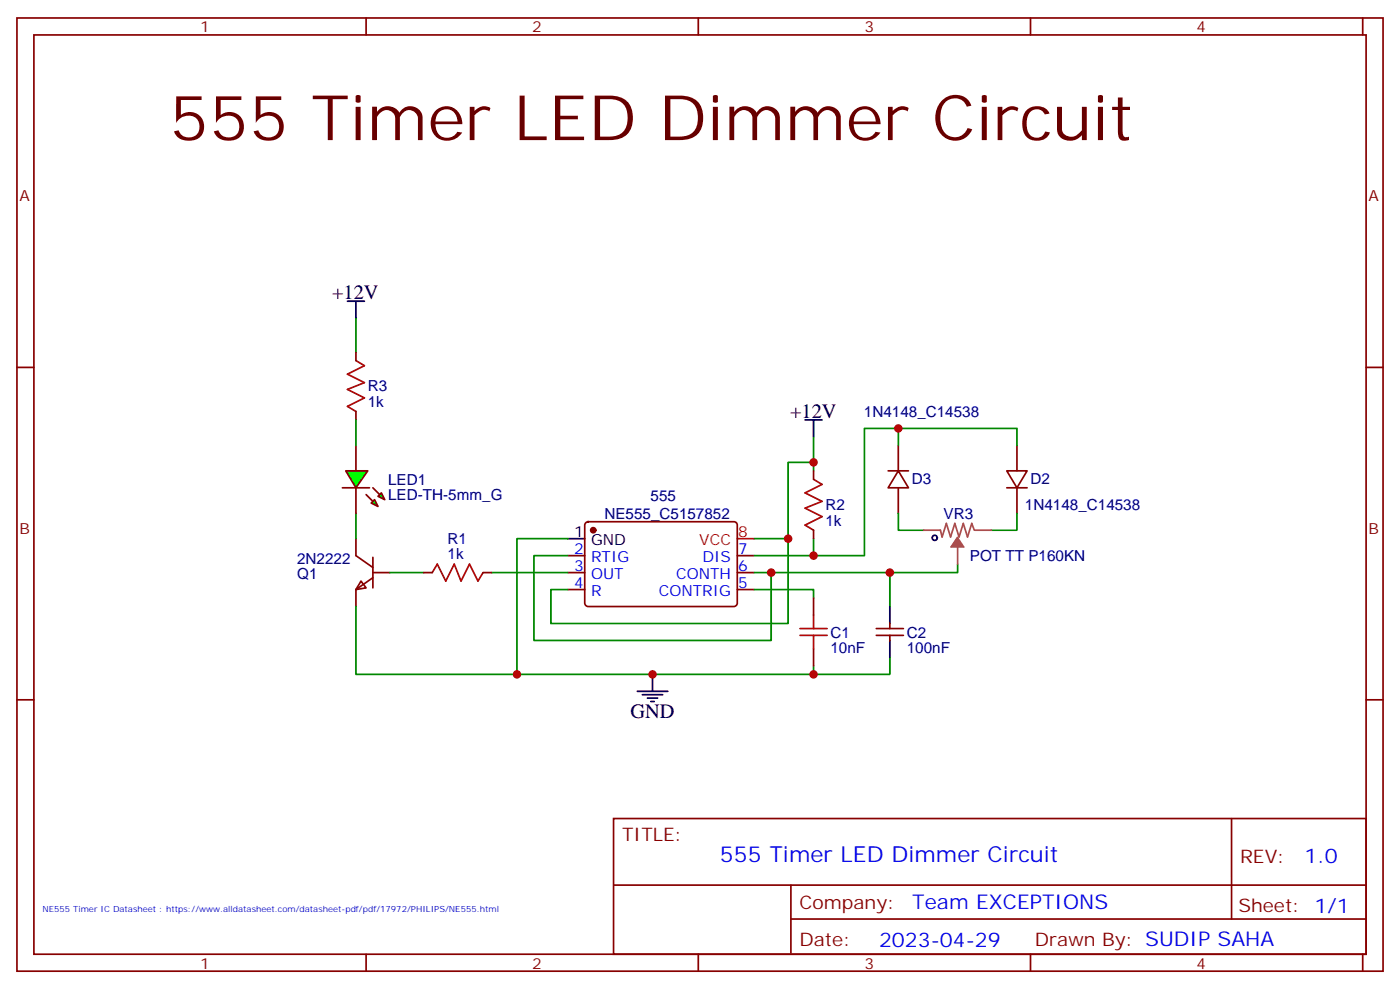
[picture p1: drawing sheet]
<svg xmlns="http://www.w3.org/2000/svg" width="291mm" height="206mm" viewBox="0 0 291 206" stroke-linecap="round" stroke-linejoin="round" font-family="sans-serif">
<g fill="none" stroke="#870000" stroke-width=".35">
<path d="M3.5 3.7h284.4v198.3h-284.4zM7.1 7.3h277.2v191.2h-277.2zM76.2 3.7v3.6M145.3 3.7v3.6M214.5 3.7v3.6M283.6 3.7v3.6M3.5 76.4h3.6M74.1 73.2v1.8M284.3 76.4h3.6M74.1 85.6v1.7M74.1 92.6v5.3M169.3 97.9v1.8"/>
<path d="M184.9 97.9h4.2M187 97.9l2.1 3.6h-4.2zM187 92.6v5.3M209.5 97.9h4.3l-2.1 3.6zM211.7 92.6v5.3M74.1 101.5v5.3M74.1 112v3.6l3.5 2.4M77.6 119.1h3.5M77.6 115.9v6.4M88.2 119.1h1.8M100.5 119.1h1.8M118.2 115.6h3.5"/>
<path d="M118.2 119.1h3.5M121.9 108.7l.5-.2h30.4a.71 .71 0 0 1 .7 .7v16.2a.76 .76 0 0 1-.7 .8h-30.4a.76 .76 0 0 1-.7-.8v-16.2zM153.5 115.6h3.5M153.5 119.1h3.5M169.3 110.3v1.7M187 101.5v5.3M209.5 101.5h4.3M211.7 101.5v5.3M75.1 120.9l1.1 1.4-2.1 .3zM77.6 120.2l-3.5 2.4v3.6M118.2 122.6h3.5M153.5 122.6h3.5"/>
<path d="M169.3 124.4v3.5M169.3 135v3.5M182.4 132.2h5.6M182.4 130.7h5.6M185.2 129.7v1M185.2 132.2v1M3.5 145.6h3.6M284.3 145.6h3.6M127.7 170.3h156.6v28.2h-156.6zM256.3 170.3v20.9M76.2 198.5v3.5M127.7 184.1h156.5"/>
<path d="M145.3 198.5v3.5M164.6 191.2h119.6M164.6 184.1v14.1M214.5 198.5v3.5M283.6 198.5v3.5"/>
</g>
<path d="M153.5 112h3.5" fill="none" stroke="#f00" stroke-width=".35"/>
<path d="M72.3 62.7h3.5M74.1 62.7v3.5M167.6 87.3h3.5M169.3 87.3v3.6M118.2 112h3.5M185.2 126.2v3.5M185.2 133.2v3.5M132.6 143.8h6.4M133.7 144.5h4.2M134.8 145.2h2.1M135.5 145.9h.7M135.8 140.3v3.5" fill="none" stroke="#000" stroke-width=".35"/>
<circle cx="123.5" cy="110.3" r=".53" fill="#870000" stroke="#870000" stroke-width=".35"/>
<g fill="none" stroke="#008700" stroke-width=".35">
<path d="M74.1 66.2v7M169.3 96.2h-5.3v15.8h-7M169.3 90.9v7M187 92.6v-3.5h-7.1v26.5h-10.6M187 89.1h24.7v3.5M74.1 106.8v5.2M81.1 119.1h7.1M102.3 119.1h15.9M118.2 115.6h-7.1v17.6h49.4v-14.1h-3.5M118.2 112h-10.6v28.3h77.6v-3.6M164 112v17.7h-49.3v-7.1h3.5M169.3 112v3.6h-12.3"/>
<path d="M185.2 119.1v7.1M187 106.8v3.5h5.3M199.3 117.3v1.8h-38.8M211.7 106.8v3.5h-5.3M74.1 126.2v14.1h33.5M157 122.6h12.3v1.8M169.3 138.5v1.8"/>
</g>
<path d="M74.1 75l1.7 1.1-3.5 1.7 3.5 1.8-3.5 1.4 3.5 1.8-3.5 1.7 1.8 1.1M169.3 99.7l1.8 1.1-3.5 1.7 3.5 1.8-3.5 1.4 3.5 1.8-3.5 1.7 1.7 1.1M90 119.1l1-1.8 1.8 3.6 1.7-3.6 1.5 3.6 1.7-3.6 1.8 3.6 1-1.8M166.5 132.2h5.7M166.5 130.7h5.7M169.3 127.9v2.8M169.3 132.2v2.8" fill="none" stroke="#a10000" stroke-width=".35"/>
<g fill="#0f0" stroke="#870000" stroke-width=".35">
<path d="M77.3 104.6l.7-.7 .7 1.4z"/>
<path d="M78.7 103.2l.7-.7 .7 1.4z"/>
</g>
<g fill="#870000" stroke="#870000" stroke-width=".35">
<path d="M76.2 102.9l1.4 1.4z"/>
<path d="M77.6 101.5l1.4 1.4z"/>
</g>
<path d="M71.3 101.5h5.6z" fill="#f00" stroke="#870000" stroke-width=".35"/>
<path d="M72 97.9h4.6l-2.5 3.6z" fill="#0f0" stroke="#870000" stroke-width=".35"/>
<path d="M74.1 87.3v5.3" fill="none" stroke="#008700" stroke-width=".35"/>
<path d="M192.3 110.3h3.4l.4 1.4 .9-2.8 .9 2.8 .8-2.8 .9 2.8 .9-2.8 .9 2.8 .9-2.8 .5 1.4M199.3 113.9v3.4M202.9 110.3h3.5" fill="none" stroke="#a64a4a" stroke-width=".35"/>
<path d="M199.3 111.7l1.4 2.1h-2.8z" fill="#a64a4a" stroke="#a64a4a" stroke-width=".21"/>
<circle cx="194.6" cy="111.9" r=".53" fill="none" stroke="#000" stroke-width=".35"/>
<g fill="#c00">
<circle cx="169.3" cy="96.2" r=".88"/>
<circle cx="164" cy="112" r=".88"/>
<circle cx="160.5" cy="119.1" r=".88"/>
<circle cx="169.3" cy="115.6" r=".88"/>
<circle cx="187" cy="89.1" r=".88"/>
<circle cx="185.2" cy="119.1" r=".88"/>
<circle cx="169.3" cy="140.3" r=".88"/>
<circle cx="107.6" cy="140.3" r=".88"/>
<circle cx="135.8" cy="140.3" r=".88"/>
</g>
<text font-size="13.1" fill="#600" x="35.3" y="29.1">555 Timer LED Dimmer Circuit</text>
<text font-size="4.6" fill="#00f" x="149.8" y="179.3">555 Timer LED Dimmer Circuit</text>
<g font-size="4.2">
<text x="69.1" y="62.3">+12V</text>
<text x="164.4" y="87">+12V</text>
<text x="131.2" y="149.4">GND</text>
</g>
<g font-size="4.2" fill="#00f">
<text x="271.5" y="179.5">1.0</text>
<text x="189.9" y="189.1">Team EXCEPTIONS</text>
<text x="183" y="196.9">2023-04-29</text>
</g>
<g font-size="3.9" fill="#800">
<text x="129.5" y="174.8">TITLE:</text>
<text x="258.1" y="179.5">REV:</text>
<text x="166.4" y="189">Company:</text>
<text x="257.7" y="189.7">Sheet: 1/1</text>
<text x="166.4" y="196.7">Date:</text>
<text x="215.4" y="196.8">Drawn By: SUDIP SAHA</text>
</g>
<g font-size="3.2" fill="#800">
<text x="41.6" y="6.7">1</text>
<text x="110.8" y="6.7">2</text>
<text x="179.9" y="6.7">3</text>
<text x="249.1" y="6.7">4</text>
<text x="4.1" y="41.8">A</text>
<text x="284.9" y="41.8">A</text>
<text x="4.1" y="111">B</text>
<text x="284.9" y="111">B</text>
<text x="41.6" y="201.5">1</text>
<text x="110.8" y="201.5">2</text>
<text x="179.9" y="201.5">3</text>
<text x="249.1" y="201.5">4</text>
</g>
<g font-size="3.2" fill="#000080">
<text x="76.6" y="81.4">R3</text>
<text x="76.6" y="84.6">1k</text>
<text x="179.8" y="86.8">1N4148_C14538</text>
<text x="80.8" y="100.8">LED1</text>
<text x="189.8" y="100.8">D3</text>
<text x="214.5" y="100.8">D2</text>
<text x="80.8" y="104.1">LED-TH-5mm_G</text>
<text x="125.8" y="107.9">NE555_C5157852</text>
<text x="135.4" y="104.2">555</text>
<text x="171.8" y="106.1">R2</text>
<text x="196.4" y="107.9">VR3</text>
<text x="213.3" y="106.2">1N4148_C14538</text>
<text x="93.2" y="113.1">R1</text>
<text x="171.8" y="109.3">1k</text>
<text x="61.9" y="117.2">2N2222</text>
<text x="93.2" y="116.3">1k</text>
<text x="201.9" y="116.7">POT TT P160KN</text>
<text x="61.9" y="120.4">Q1</text>
<text x="172.9" y="135.7">10nF</text>
<text x="172.9" y="132.6">C1</text>
<text x="188.7" y="135.7">100nF</text>
<text x="188.7" y="132.6">C2</text>
</g>
<g font-size="3.2">
<text x="119.5" y="111.7">1</text>
<text x="123" y="113.5">GND</text>
</g>
<g font-size="3.2" fill="#f00">
<text x="145.6" y="113.5">VCC</text>
<text x="153.6" y="111.7">8</text>
</g>
<g font-size="3.2" fill="#00f">
<text x="119.5" y="118.7">3</text>
<text x="119.5" y="115.2">2</text>
<text x="123" y="117">RTIG</text>
<text x="146.2" y="117">DIS</text>
<text x="153.6" y="115.2">7</text>
<text x="153.6" y="118.7">6</text>
<text x="119.5" y="122.3">4</text>
<text x="123" y="124">R</text>
<text x="123" y="120.5">OUT</text>
<text x="137.1" y="124">CONTRIG</text>
<text x="140.7" y="120.5">CONTH</text>
<text x="153.6" y="122.3">5</text>
</g>
<text font-size="1.8" fill="#00f" x="8.8" y="189.7">NE555 Timer IC Datasheet : https://www.alldatasheet.com/datasheet-pdf/pdf/17972/PHILIPS/NE555.html</text>
</svg>
